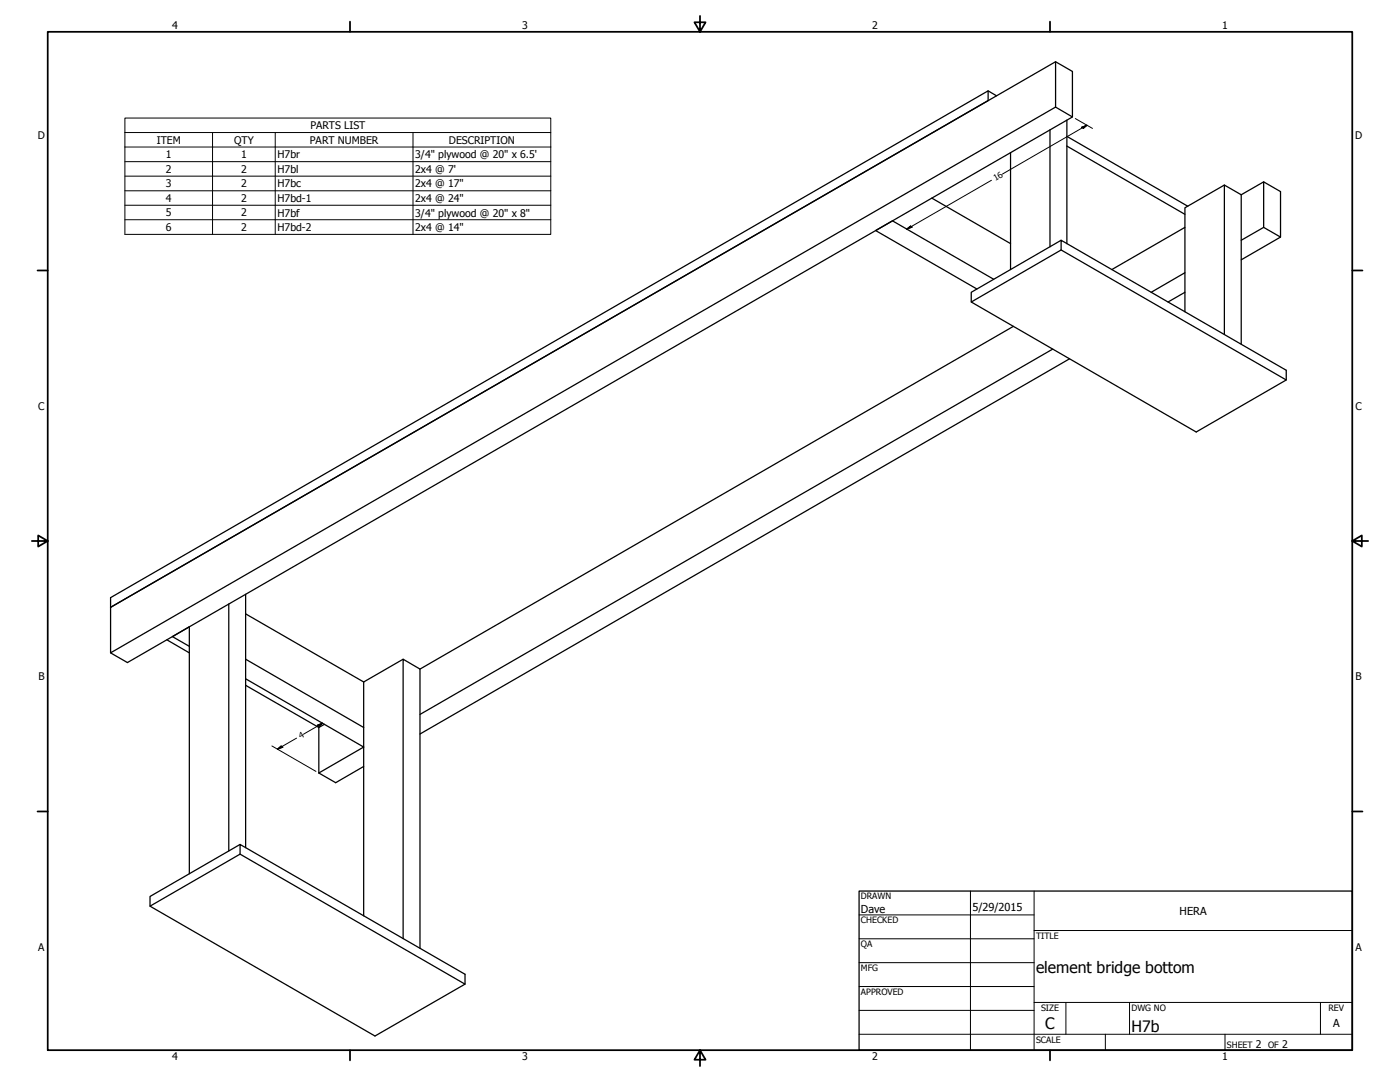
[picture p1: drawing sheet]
<svg xmlns="http://www.w3.org/2000/svg" width="559mm" height="432mm" viewBox="0 0 559 432" stroke-linecap="round" stroke-linejoin="round" font-family="sans-serif">
<!-- layer: Visible (ANSI) -->
<g fill="none" stroke="#000" stroke-width=".51">
<path d="M394.4 36.3l3.4 1.9M421.3 24.6v18.1M419.1 51.8v46.7M425.8 58.3l47.1 27.2M425.8 54.4l48.3 27.9M425.8 47.9v49.3M428.1 46.7l-6.8-4-377.2 217.8v-18.1M371.9 79.1l31.5 18.1M403.4 60.9v46.7M488.7 73.9l-15.8 9v41.5M495.4 77.7l9-5.1 6.7 3.9v18.1l-15.7 9.1M504.4 72.6v18.1"/>
<path d="M423.5 95.9l-35.8 20.7v3.9l89.8 51.9 35.9-20.8v-3.8l-89.9-51.9v3.9l-35.8 20.7M423.5 99.8l89.9 51.8M472.9 90.7l-29.1 16.9M504.4 90.7l-9 5.2M504.4 90.7l6.7 3.9M396.6 111.4l-40.4-23.3-6.7 3.9 40.4 23.3M472.9 116.6l-6.7 3.9M472.9 108.8l-13.4 7.8M404.5 130.2l-236.9 136.8M420.2 139.3l-252.6 145.8M488.7 133.5v-59.6l6.7 3.8v59.7M426.9 143.2l-259.3 149.7"/>
<path d="M44.1 238.5l350.3-202.2v3.8l-350.3 202.3zM98 237.2v101.1M44.1 242.4l377.2-217.8 6.8 3.9v18.2l-377.2 217.7-6.8-3.9M66.6 255.3l9 5.2M75.6 257.9l-6.8-3.8 6.8-4v98.6M91.3 241v98.6M98 245l47.2 27.2M98 273.5l29.3 16.8M98 270.9l47.2 27.2-17.9 10.4M98 263.1l47.2 27.2M160.9 263.1l-15.7 9.1v93.3M127.3 290.3v18.2"/>
<path d="M129.5 289.1l-2.2 1.2M145.2 305.9l-11.2 6.5-6.7-3.9M95.8 337l-35.9 20.8v3.8l89.8 51.8 35.9-20.7v-3.9l-89.8-51.8v3.9l-35.9 20.7M95.8 340.9l89.8 51.8M160.9 374.6v-111.5l6.7 3.9v111.5"/>
</g>
<!-- layer: Symbol (ANSI) -->
<path d="M49.8 52.9v-5.8h170v5.8M49.8 52.9h170v5.8M49.8 52.9v40.6h170v-34.8M49.8 58.7h170M84.8 52.9v40.6M109.9 52.9v40.6M164.8 52.9v40.6M49.8 64.5h170M49.8 70.3h170M49.8 76.1h170M49.8 81.9h170M49.8 87.7h170" fill="none" stroke="#000" stroke-width=".4"/>
<!-- layer: Border (ANSI) -->
<g fill="none" stroke="#000" stroke-width=".7">
<path d="M19 12.7h520.8v406.4h-520.8zM139.7 8.6v4.1M279.4 6.3v6.4l-2.2-3.8h4.4l-2.2 3.8M419.1 8.6v4.1M15 107.9h4M539.8 107.9h4M12.7 215.9h6.3l-3.8-2.2v4.4l3.8-2.2M539.8 215.9l3.8 2.2v-4.4l-3.8 2.2h6.3M15 323.8h4M539.8 323.8h4M139.7 419.1v4.1M279.4 419.1l2.2 3.8h-4.4l2.2-3.8v6.3"/>
<path d="M419.1 419.1v4.1"/>
</g>
<!-- layer: Title (ANSI) -->
<g fill="none" stroke="#000" stroke-width=".4">
<path d="M387.3 355.6v63.5M412.7 355.6v63.5M342.9 365.1h69.8M342.9 374.6h69.8M412.7 371.3h127.1M342.9 384.2h69.8M342.9 393.7h69.8M342.9 412.7h196.9M342.9 403.2h69.8M412.7 400h127.1M425.4 400v12.7M441.2 412.7v6.4"/>
<path d="M450.8 400v12.7M488.9 412.7v6.4M527 400v12.7"/>
</g>
<path d="M342.9 355.6h196.9v63.5h-196.9z" fill="none" stroke="#000" stroke-width=".51"/>
<!-- layer: Dimension (ANSI) -->
<path d="M429.2 47.3l6.9 3.9M431.7 50.8l2.1-.8-1.4 1.2zM433.8 50l-33.7 19.5M395.7 71.9l-33.8 19.5M361.9 91.4l1.5-1.2 .7 .4zM108.5 297.7l17.6 10.1M110.8 299l1.4-1.2 .7 .4zM118.4 294.6l-7.6 4.4M126.6 289.4l2.1-.8-1.4 1.2zM128.7 288.6l-7.5 4.4" fill="none" stroke="#000" stroke-width=".4"/>
<path d="M432.4 51.2l1.4-1.2zM431.7 50.8l2.1-.8-1.4 1.2zM361.9 91.4l1.5-1.2zM361.9 91.4l1.5-1.2 .7 .4zM110.8 299l1.4-1.2zM110.8 299l1.4-1.2 .7 .4zM127.3 289.8l1.4-1.2zM126.6 289.4l2.1-.8-1.4 1.2z" fill="#000" stroke="#000" stroke-width=".4"/>
<g font-size="6.3">
<text x="413.5" y="388.5">element bridge bottom</text>
<text x="417.2" y="410.6">C</text>
<text x="451.6" y="411.9">H7b</text>
</g>
<g font-size="4.4">
<text x="343.7" y="364.3">Dave</text>
<text x="388.1" y="363.7">5/29/2015</text>
<text x="470.9" y="365.1">HERA</text>
<text x="532.1" y="409.9">A</text>
</g>
<g font-size="4.2">
<text x="68.7" y="11.7">4</text>
<text x="208.4" y="11.7">3</text>
<text x="348.1" y="11.7">2</text>
<text x="487.8" y="11.7">1</text>
<text x="123.9" y="51.6">PARTS LIST</text>
<text x="15.1" y="55.5">D</text>
<text x="62.5" y="57.3">ITEM</text>
<text x="93.4" y="57.3">QTY</text>
<text x="123.7" y="57.3">PART NUMBER</text>
<text x="179.2" y="57.3">DESCRIPTION</text>
<text x="540.9" y="55.5">D</text>
<text x="66.2" y="63.1">1</text>
<text x="96.2" y="63.1">1</text>
<text x="110.7" y="63.2">H7br</text>
<text x="165.7" y="63.2">3/4&quot; plywood @ 20&quot; x 6.5'</text>
<text x="66.2" y="69">2</text>
<text x="96.2" y="69">2</text>
<text x="110.7" y="69">H7bl</text>
<text x="165.7" y="69">2x4 @ 7'</text>
<text x="66.2" y="74.7">3</text>
<text x="96.2" y="74.7">2</text>
<text x="110.7" y="74.8">H7bc</text>
<text x="165.7" y="74.8">2x4 @ 17&quot;</text>
<text x="66.2" y="80.5">4</text>
<text x="96.2" y="80.6">2</text>
<text x="110.7" y="80.6">H7bd-1</text>
<text x="165.7" y="80.6">2x4 @ 24&quot;</text>
<text x="66.2" y="86.4">5</text>
<text x="96.2" y="86.4">2</text>
<text x="110.7" y="86.4">H7bf</text>
<text x="165.7" y="86.4">3/4&quot; plywood @ 20&quot; x 8&quot;</text>
<text x="66.2" y="92.1">6</text>
<text x="96.2" y="92.2">2</text>
<text x="110.7" y="92.2">H7bd-2</text>
<text x="165.7" y="92.2">2x4 @ 14&quot;</text>
<text x="15.2" y="163.4">C</text>
<text x="541" y="163.4">C</text>
<text x="15.3" y="271.4">B</text>
<text x="541.1" y="271.4">B</text>
<text x="15.2" y="379.3">A</text>
<text x="541" y="379.3">A</text>
<text x="501.3" y="418.3">2</text>
<text x="511.8" y="418.3">2</text>
<text x="68.7" y="423.2">4</text>
<text x="208.4" y="423.2">3</text>
<text x="348.1" y="423.2">2</text>
<text x="487.8" y="423.2">1</text>
</g>
<g font-size="3.5">
<text x="343.7" y="358.9">DRAWN</text>
<text x="343.7" y="368.5">CHECKED</text>
<text x="413.5" y="374.6">TITLE</text>
<text x="343.7" y="378">QA</text>
<text x="343.7" y="387.5">MFG</text>
<text x="343.7" y="397.1">APPROVED</text>
<text x="415.5" y="403.4">SIZE</text>
<text x="451.6" y="403.4">DWG NO</text>
<text x="530.3" y="403.4">REV</text>
<text x="413.5" y="416.1">SCALE</text>
<text x="489.7" y="418.3">SHEET</text>
<text x="506.2" y="418.3">OF</text>
</g>
<g font-size="3.4">
<text x="397.4" y="72.3" transform="rotate(-30 397.4 72.3)">16</text>
<text x="120.1" y="294.9" transform="rotate(-30 120.1 294.9)">4</text>
</g>
</svg>
